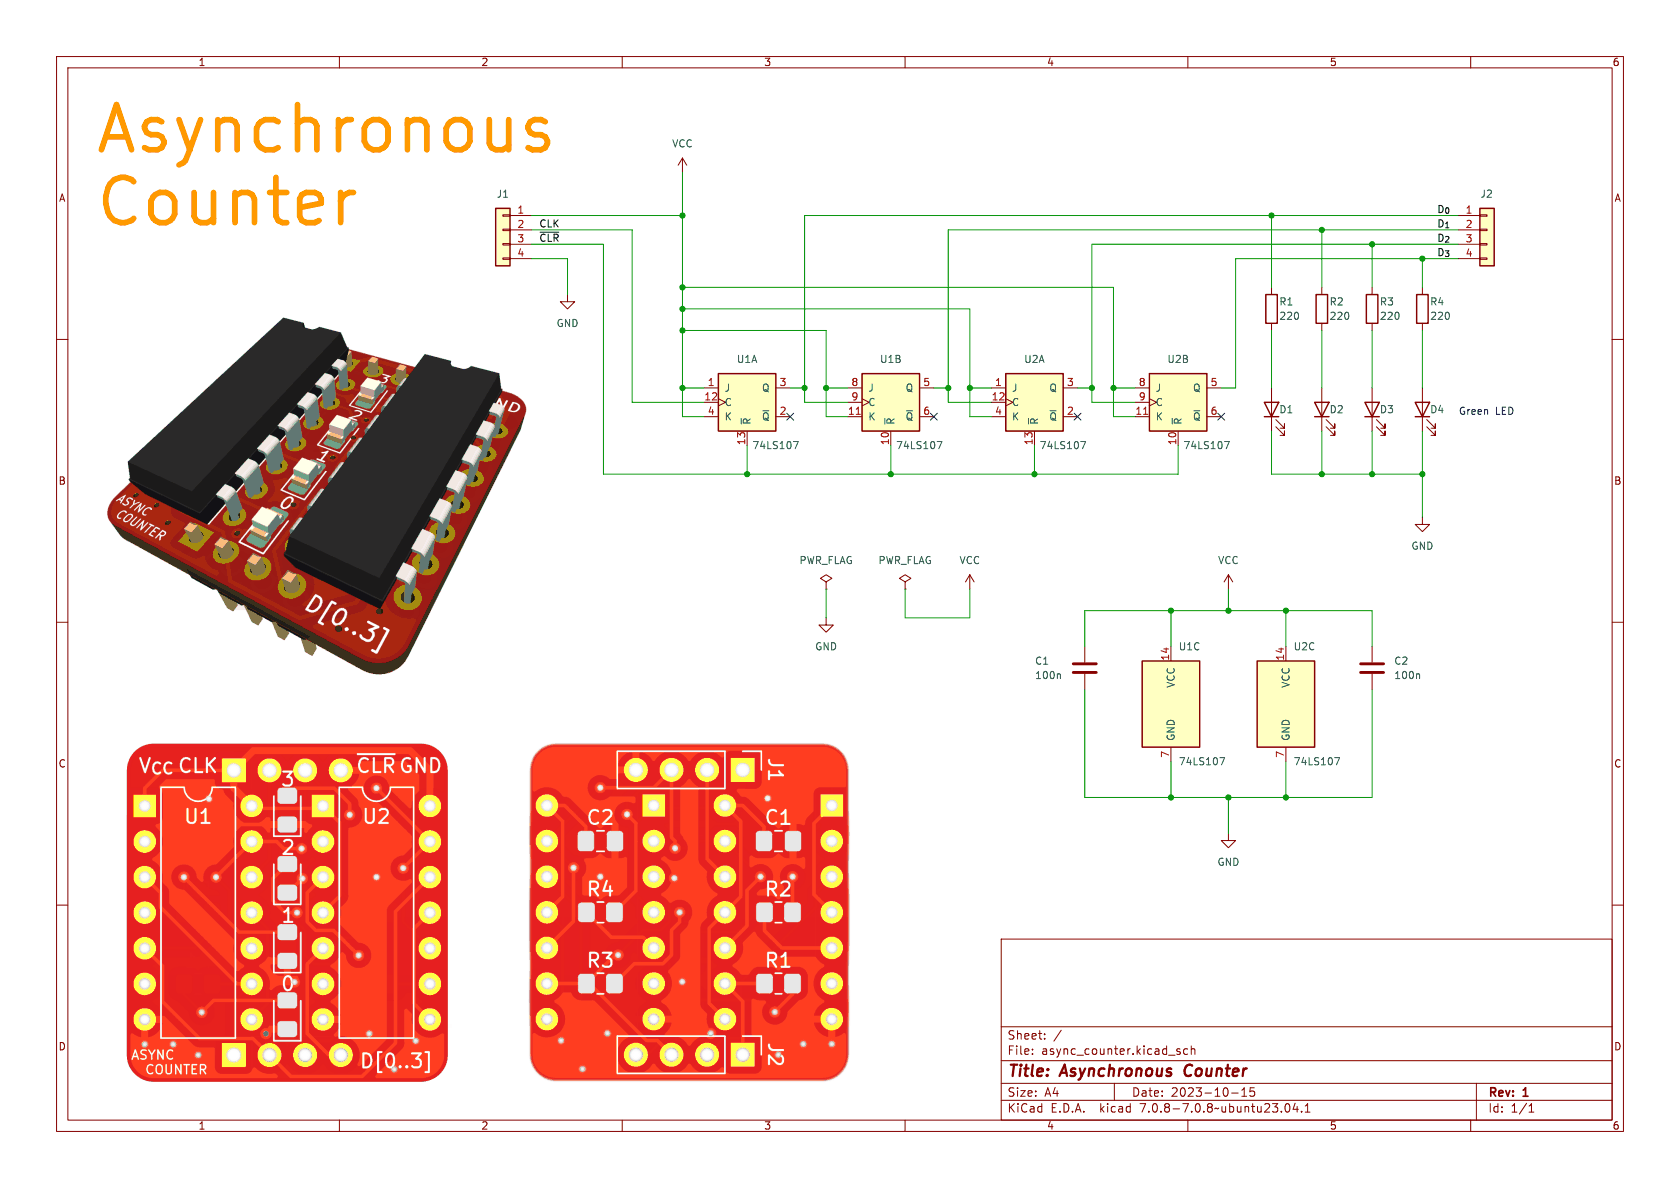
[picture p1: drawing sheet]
(kicad_sch (version 20230121) (generator eeschema)

 (paper "A4")

 (title_block
  (title "Asynchronous Counter")
  (date "2023-10-15")
  (rev "1"))

 (lib_symbols
  (symbol "74xx:74LS107" (pin_names (offset 1.016)) (in_bom yes) (on_board yes)
   (property "Reference" "U" (at -7.62 8.89 0) (effects (font (size 1.27 1.27))))
   (property "Value" "74LS107" (at -7.62 -8.89 0) (effects (font (size 1.27 1.27))))
   (property "Footprint" "" (at 0 0 0) (effects (font (size 1.27 1.27)) hide))
   (property "Datasheet" "http://www.ti.com/lit/gpn/sn74LS107" (at 0 0 0) (effects (font (size 1.27 1.27)) hide))
   (property "ki_locked" "" (at 0 0 0) (effects (font (size 1.27 1.27))))
   (symbol "74LS107_1_0"
    (pin input line (at -7.62 2.54 0) (length 2.54) (name "J" (effects (font (size 1.27 1.27)))) (number "1" (effects (font (size 1.27 1.27)))))
    (pin input clock (at -7.62 0 0) (length 2.54) (name "C" (effects (font (size 1.27 1.27)))) (number "12" (effects (font (size 1.27 1.27)))))
    (pin input line (at 0 -7.62 90) (length 2.54) (name "~{R}" (effects (font (size 1.27 1.27)))) (number "13" (effects (font (size 1.27 1.27)))))
    (pin output line (at 7.62 -2.54 180) (length 2.54) (name "~{Q}" (effects (font (size 1.27 1.27)))) (number "2" (effects (font (size 1.27 1.27)))))
    (pin output line (at 7.62 2.54 180) (length 2.54) (name "Q" (effects (font (size 1.27 1.27)))) (number "3" (effects (font (size 1.27 1.27)))))
    (pin input line (at -7.62 -2.54 0) (length 2.54) (name "K" (effects (font (size 1.27 1.27)))) (number "4" (effects (font (size 1.27 1.27))))))
   (symbol "74LS107_1_1"
    (rectangle (start -5.08 5.08) (end 5.08 -5.08) (stroke (width 0.254) (type default)) (fill (type background))))
   (symbol "74LS107_2_0"
    (pin input line (at 0 -7.62 90) (length 2.54) (name "~{R}" (effects (font (size 1.27 1.27)))) (number "10" (effects (font (size 1.27 1.27)))))
    (pin input line (at -7.62 -2.54 0) (length 2.54) (name "K" (effects (font (size 1.27 1.27)))) (number "11" (effects (font (size 1.27 1.27)))))
    (pin output line (at 7.62 2.54 180) (length 2.54) (name "Q" (effects (font (size 1.27 1.27)))) (number "5" (effects (font (size 1.27 1.27)))))
    (pin output line (at 7.62 -2.54 180) (length 2.54) (name "~{Q}" (effects (font (size 1.27 1.27)))) (number "6" (effects (font (size 1.27 1.27)))))
    (pin input line (at -7.62 2.54 0) (length 2.54) (name "J" (effects (font (size 1.27 1.27)))) (number "8" (effects (font (size 1.27 1.27)))))
    (pin input clock (at -7.62 0 0) (length 2.54) (name "C" (effects (font (size 1.27 1.27)))) (number "9" (effects (font (size 1.27 1.27))))))
   (symbol "74LS107_2_1"
    (rectangle (start -5.08 5.08) (end 5.08 -5.08) (stroke (width 0.254) (type default)) (fill (type background))))
   (symbol "74LS107_3_0"
    (pin power_in line (at 0 10.16 270) (length 2.54) (name "VCC" (effects (font (size 1.27 1.27)))) (number "14" (effects (font (size 1.27 1.27)))))
    (pin power_in line (at 0 -10.16 90) (length 2.54) (name "GND" (effects (font (size 1.27 1.27)))) (number "7" (effects (font (size 1.27 1.27))))))
   (symbol "74LS107_3_1"
    (rectangle (start -5.08 7.62) (end 5.08 -7.62) (stroke (width 0.254) (type default)) (fill (type background)))))
  (symbol "Connector_Generic:Conn_01x04" (pin_names (offset 1.016) hide) (in_bom yes) (on_board yes)
   (property "Reference" "J" (at 0 5.08 0) (effects (font (size 1.27 1.27))))
   (property "Value" "Conn_01x04" (at 0 -7.62 0) (effects (font (size 1.27 1.27))))
   (property "Footprint" "" (at 0 0 0) (effects (font (size 1.27 1.27)) hide))
   (property "Datasheet" "~" (at 0 0 0) (effects (font (size 1.27 1.27)) hide))
   (symbol "Conn_01x04_1_1"
    (rectangle (start -1.27 -4.953) (end 0 -5.207) (stroke (width 0.1524) (type default)) (fill (type none)))
    (rectangle (start -1.27 -2.413) (end 0 -2.667) (stroke (width 0.1524) (type default)) (fill (type none)))
    (rectangle (start -1.27 0.127) (end 0 -0.127) (stroke (width 0.1524) (type default)) (fill (type none)))
    (rectangle (start -1.27 2.667) (end 0 2.413) (stroke (width 0.1524) (type default)) (fill (type none)))
    (rectangle (start -1.27 3.81) (end 1.27 -6.35) (stroke (width 0.254) (type default)) (fill (type background)))
    (pin passive line (at -5.08 2.54 0) (length 3.81) (name "Pin_1" (effects (font (size 1.27 1.27)))) (number "1" (effects (font (size 1.27 1.27)))))
    (pin passive line (at -5.08 0 0) (length 3.81) (name "Pin_2" (effects (font (size 1.27 1.27)))) (number "2" (effects (font (size 1.27 1.27)))))
    (pin passive line (at -5.08 -2.54 0) (length 3.81) (name "Pin_3" (effects (font (size 1.27 1.27)))) (number "3" (effects (font (size 1.27 1.27)))))
    (pin passive line (at -5.08 -5.08 0) (length 3.81) (name "Pin_4" (effects (font (size 1.27 1.27)))) (number "4" (effects (font (size 1.27 1.27)))))))
  (symbol "Device:C" (pin_numbers hide) (pin_names (offset 0.254)) (in_bom yes) (on_board yes)
   (property "Reference" "C" (at 0.635 2.54 0) (effects (font (size 1.27 1.27)) (justify left)))
   (property "Value" "C" (at 0.635 -2.54 0) (effects (font (size 1.27 1.27)) (justify left)))
   (property "Footprint" "" (at 0.9652 -3.81 0) (effects (font (size 1.27 1.27)) hide))
   (property "Datasheet" "~" (at 0 0 0) (effects (font (size 1.27 1.27)) hide))
   (symbol "C_0_1"
    (polyline (pts (xy -2.032 -0.762) (xy 2.032 -0.762)) (stroke (width 0.508) (type default)) (fill (type none)))
    (polyline (pts (xy -2.032 0.762) (xy 2.032 0.762)) (stroke (width 0.508) (type default)) (fill (type none))))
   (symbol "C_1_1"
    (pin passive line (at 0 3.81 270) (length 2.794) (name "~" (effects (font (size 1.27 1.27)))) (number "1" (effects (font (size 1.27 1.27)))))
    (pin passive line (at 0 -3.81 90) (length 2.794) (name "~" (effects (font (size 1.27 1.27)))) (number "2" (effects (font (size 1.27 1.27)))))))
  (symbol "Device:LED" (pin_numbers hide) (pin_names (offset 1.016) hide) (in_bom yes) (on_board yes)
   (property "Reference" "D" (at 0 2.54 0) (effects (font (size 1.27 1.27))))
   (property "Value" "LED" (at 0 -2.54 0) (effects (font (size 1.27 1.27))))
   (property "Footprint" "" (at 0 0 0) (effects (font (size 1.27 1.27)) hide))
   (property "Datasheet" "~" (at 0 0 0) (effects (font (size 1.27 1.27)) hide))
   (symbol "LED_0_1"
    (polyline (pts (xy -1.27 -1.27) (xy -1.27 1.27)) (stroke (width 0.254) (type default)) (fill (type none)))
    (polyline (pts (xy -1.27 0) (xy 1.27 0)) (stroke (width 0) (type default)) (fill (type none)))
    (polyline (pts (xy 1.27 -1.27) (xy 1.27 1.27) (xy -1.27 0) (xy 1.27 -1.27)) (stroke (width 0.254) (type default)) (fill (type none)))
    (polyline (pts (xy -3.048 -0.762) (xy -4.572 -2.286) (xy -3.81 -2.286) (xy -4.572 -2.286) (xy -4.572 -1.524)) (stroke (width 0) (type default)) (fill (type none)))
    (polyline (pts (xy -1.778 -0.762) (xy -3.302 -2.286) (xy -2.54 -2.286) (xy -3.302 -2.286) (xy -3.302 -1.524)) (stroke (width 0) (type default)) (fill (type none))))
   (symbol "LED_1_1"
    (pin passive line (at -3.81 0 0) (length 2.54) (name "K" (effects (font (size 1.27 1.27)))) (number "1" (effects (font (size 1.27 1.27)))))
    (pin passive line (at 3.81 0 180) (length 2.54) (name "A" (effects (font (size 1.27 1.27)))) (number "2" (effects (font (size 1.27 1.27)))))))
  (symbol "Device:R" (pin_numbers hide) (pin_names (offset 0)) (in_bom yes) (on_board yes)
   (property "Reference" "R" (at 2.032 0 90) (effects (font (size 1.27 1.27))))
   (property "Value" "R" (at 0 0 90) (effects (font (size 1.27 1.27))))
   (property "Footprint" "" (at -1.778 0 90) (effects (font (size 1.27 1.27)) hide))
   (property "Datasheet" "~" (at 0 0 0) (effects (font (size 1.27 1.27)) hide))
   (symbol "R_0_1"
    (rectangle (start -1.016 -2.54) (end 1.016 2.54) (stroke (width 0.254) (type default)) (fill (type none))))
   (symbol "R_1_1"
    (pin passive line (at 0 3.81 270) (length 1.27) (name "~" (effects (font (size 1.27 1.27)))) (number "1" (effects (font (size 1.27 1.27)))))
    (pin passive line (at 0 -3.81 90) (length 1.27) (name "~" (effects (font (size 1.27 1.27)))) (number "2" (effects (font (size 1.27 1.27)))))))
  (symbol "power:GND" (power) (pin_names (offset 0)) (in_bom yes) (on_board yes)
   (property "Reference" "#PWR" (at 0 -6.35 0) (effects (font (size 1.27 1.27)) hide))
   (property "Value" "GND" (at 0 -3.81 0) (effects (font (size 1.27 1.27))))
   (property "Footprint" "" (at 0 0 0) (effects (font (size 1.27 1.27)) hide))
   (property "Datasheet" "" (at 0 0 0) (effects (font (size 1.27 1.27)) hide))
   (symbol "GND_0_1"
    (polyline (pts (xy 0 0) (xy 0 -1.27) (xy 1.27 -1.27) (xy 0 -2.54) (xy -1.27 -1.27) (xy 0 -1.27)) (stroke (width 0) (type default)) (fill (type none))))
   (symbol "GND_1_1"
    (pin power_in line (at 0 0 270) (length 0) hide (name "GND" (effects (font (size 1.27 1.27)))) (number "1" (effects (font (size 1.27 1.27)))))))
  (symbol "power:PWR_FLAG" (power) (pin_numbers hide) (pin_names (offset 0) hide) (in_bom yes) (on_board yes)
   (property "Reference" "#FLG" (at 0 1.905 0) (effects (font (size 1.27 1.27)) hide))
   (property "Value" "PWR_FLAG" (at 0 3.81 0) (effects (font (size 1.27 1.27))))
   (property "Footprint" "" (at 0 0 0) (effects (font (size 1.27 1.27)) hide))
   (property "Datasheet" "~" (at 0 0 0) (effects (font (size 1.27 1.27)) hide))
   (symbol "PWR_FLAG_0_0"
    (pin power_out line (at 0 0 90) (length 0) (name "pwr" (effects (font (size 1.27 1.27)))) (number "1" (effects (font (size 1.27 1.27))))))
   (symbol "PWR_FLAG_0_1"
    (polyline (pts (xy 0 0) (xy 0 1.27) (xy -1.016 1.905) (xy 0 2.54) (xy 1.016 1.905) (xy 0 1.27)) (stroke (width 0) (type default)) (fill (type none)))))
  (symbol "power:VCC" (power) (pin_names (offset 0)) (in_bom yes) (on_board yes)
   (property "Reference" "#PWR" (at 0 -3.81 0) (effects (font (size 1.27 1.27)) hide))
   (property "Value" "VCC" (at 0 3.81 0) (effects (font (size 1.27 1.27))))
   (property "Footprint" "" (at 0 0 0) (effects (font (size 1.27 1.27)) hide))
   (property "Datasheet" "" (at 0 0 0) (effects (font (size 1.27 1.27)) hide))
   (symbol "VCC_0_1"
    (polyline (pts (xy -0.762 1.27) (xy 0 2.54)) (stroke (width 0) (type default)) (fill (type none)))
    (polyline (pts (xy 0 0) (xy 0 2.54)) (stroke (width 0) (type default)) (fill (type none)))
    (polyline (pts (xy 0 2.54) (xy 0.762 1.27)) (stroke (width 0) (type default)) (fill (type none))))
   (symbol "VCC_1_1"
    (pin power_in line (at 0 0 90) (length 0) hide (name "VCC" (effects (font (size 1.27 1.27)))) (number "1" (effects (font (size 1.27 1.27))))))))

 (junction (at 157.48 83.82) (diameter 0) (color 0 0 0 0))
 (junction (at 171.45 68.58) (diameter 0) (color 0 0 0 0))
 (junction (at 242.57 83.82) (diameter 0) (color 0 0 0 0))
 (junction (at 217.17 107.95) (diameter 0) (color 0 0 0 0))
 (junction (at 120.65 38.1) (diameter 0) (color 0 0 0 0))
 (junction (at 251.46 83.82) (diameter 0) (color 0 0 0 0))
 (junction (at 120.65 54.61) (diameter 0) (color 0 0 0 0))
 (junction (at 167.64 68.58) (diameter 0) (color 0 0 0 0))
 (junction (at 142.24 68.58) (diameter 0) (color 0 0 0 0))
 (junction (at 233.68 40.64) (diameter 0) (color 0 0 0 0))
 (junction (at 132.08 83.82) (diameter 0) (color 0 0 0 0))
 (junction (at 251.46 45.72) (diameter 0) (color 0 0 0 0))
 (junction (at 207.01 140.97) (diameter 0) (color 0 0 0 0))
 (junction (at 242.57 43.18) (diameter 0) (color 0 0 0 0))
 (junction (at 120.65 50.8) (diameter 0) (color 0 0 0 0))
 (junction (at 120.65 58.42) (diameter 0) (color 0 0 0 0))
 (junction (at 196.85 68.58) (diameter 0) (color 0 0 0 0))
 (junction (at 182.88 83.82) (diameter 0) (color 0 0 0 0))
 (junction (at 207.01 107.95) (diameter 0) (color 0 0 0 0))
 (junction (at 146.05 68.58) (diameter 0) (color 0 0 0 0))
 (junction (at 193.04 68.58) (diameter 0) (color 0 0 0 0))
 (junction (at 217.17 140.97) (diameter 0) (color 0 0 0 0))
 (junction (at 227.33 107.95) (diameter 0) (color 0 0 0 0))
 (junction (at 120.65 68.58) (diameter 0) (color 0 0 0 0))
 (junction (at 227.33 140.97) (diameter 0) (color 0 0 0 0))
 (junction (at 224.79 38.1) (diameter 0) (color 0 0 0 0))
 (junction (at 233.68 83.82) (diameter 0) (color 0 0 0 0))

 (no_connect (at 215.9 73.66))
 (no_connect (at 165.1 73.66))
 (no_connect (at 139.7 73.66))
 (no_connect (at 190.5 73.66))

 (wire (pts (xy 146.05 73.66) (xy 146.05 68.58)) (stroke (width 0) (type default)))
 (wire (pts (xy 120.65 30.48) (xy 120.65 38.1)) (stroke (width 0) (type default)))
 (wire (pts (xy 146.05 58.42) (xy 146.05 68.58)) (stroke (width 0) (type default)))
 (wire (pts (xy 208.28 78.74) (xy 208.28 83.82)) (stroke (width 0) (type default)))
 (wire (pts (xy 242.57 58.42) (xy 242.57 68.58)) (stroke (width 0) (type default)))
 (wire (pts (xy 191.77 140.97) (xy 207.01 140.97)) (stroke (width 0) (type default)))
 (wire (pts (xy 120.65 58.42) (xy 146.05 58.42)) (stroke (width 0) (type default)))
 (wire (pts (xy 120.65 38.1) (xy 120.65 50.8)) (stroke (width 0) (type default)))
 (wire (pts (xy 217.17 107.95) (xy 227.33 107.95)) (stroke (width 0) (type default)))
 (wire (pts (xy 218.44 45.72) (xy 218.44 68.58)) (stroke (width 0) (type default)))
 (wire (pts (xy 167.64 71.12) (xy 175.26 71.12)) (stroke (width 0) (type default)))
 (wire (pts (xy 242.57 76.2) (xy 242.57 83.82)) (stroke (width 0) (type default)))
 (wire (pts (xy 217.17 140.97) (xy 217.17 147.32)) (stroke (width 0) (type default)))
 (wire (pts (xy 120.65 58.42) (xy 120.65 68.58)) (stroke (width 0) (type default)))
 (wire (pts (xy 120.65 50.8) (xy 120.65 54.61)) (stroke (width 0) (type default)))
 (wire (pts (xy 100.33 45.72) (xy 93.98 45.72)) (stroke (width 0) (type default)))
 (wire (pts (xy 233.68 76.2) (xy 233.68 83.82)) (stroke (width 0) (type default)))
 (wire (pts (xy 251.46 58.42) (xy 251.46 68.58)) (stroke (width 0) (type default)))
 (wire (pts (xy 207.01 140.97) (xy 217.17 140.97)) (stroke (width 0) (type default)))
 (wire (pts (xy 200.66 73.66) (xy 196.85 73.66)) (stroke (width 0) (type default)))
 (wire (pts (xy 218.44 45.72) (xy 251.46 45.72)) (stroke (width 0) (type default)))
 (wire (pts (xy 160.02 104.14) (xy 160.02 109.22)) (stroke (width 0) (type default)))
 (wire (pts (xy 157.48 83.82) (xy 157.48 78.74)) (stroke (width 0) (type default)))
 (wire (pts (xy 207.01 114.3) (xy 207.01 107.95)) (stroke (width 0) (type default)))
 (wire (pts (xy 142.24 71.12) (xy 149.86 71.12)) (stroke (width 0) (type default)))
 (wire (pts (xy 93.98 43.18) (xy 106.68 43.18)) (stroke (width 0) (type default)))
 (wire (pts (xy 132.08 83.82) (xy 132.08 78.74)) (stroke (width 0) (type default)))
 (wire (pts (xy 120.65 73.66) (xy 120.65 68.58)) (stroke (width 0) (type default)))
 (wire (pts (xy 171.45 109.22) (xy 171.45 104.14)) (stroke (width 0) (type default)))
 (wire (pts (xy 193.04 68.58) (xy 193.04 71.12)) (stroke (width 0) (type default)))
 (wire (pts (xy 191.77 121.92) (xy 191.77 140.97)) (stroke (width 0) (type default)))
 (wire (pts (xy 124.46 73.66) (xy 120.65 73.66)) (stroke (width 0) (type default)))
 (wire (pts (xy 224.79 76.2) (xy 224.79 83.82)) (stroke (width 0) (type default)))
 (wire (pts (xy 224.79 38.1) (xy 257.81 38.1)) (stroke (width 0) (type default)))
 (wire (pts (xy 193.04 43.18) (xy 193.04 68.58)) (stroke (width 0) (type default)))
 (wire (pts (xy 217.17 140.97) (xy 227.33 140.97)) (stroke (width 0) (type default)))
 (wire (pts (xy 207.01 134.62) (xy 207.01 140.97)) (stroke (width 0) (type default)))
 (wire (pts (xy 196.85 73.66) (xy 196.85 68.58)) (stroke (width 0) (type default)))
 (wire (pts (xy 208.28 83.82) (xy 182.88 83.82)) (stroke (width 0) (type default)))
 (wire (pts (xy 139.7 68.58) (xy 142.24 68.58)) (stroke (width 0) (type default)))
 (wire (pts (xy 215.9 68.58) (xy 218.44 68.58)) (stroke (width 0) (type default)))
 (wire (pts (xy 233.68 83.82) (xy 242.57 83.82)) (stroke (width 0) (type default)))
 (wire (pts (xy 251.46 45.72) (xy 251.46 50.8)) (stroke (width 0) (type default)))
 (wire (pts (xy 191.77 114.3) (xy 191.77 107.95)) (stroke (width 0) (type default)))
 (wire (pts (xy 224.79 83.82) (xy 233.68 83.82)) (stroke (width 0) (type default)))
 (wire (pts (xy 175.26 73.66) (xy 171.45 73.66)) (stroke (width 0) (type default)))
 (wire (pts (xy 124.46 68.58) (xy 120.65 68.58)) (stroke (width 0) (type default)))
 (wire (pts (xy 191.77 107.95) (xy 207.01 107.95)) (stroke (width 0) (type default)))
 (wire (pts (xy 160.02 109.22) (xy 171.45 109.22)) (stroke (width 0) (type default)))
 (wire (pts (xy 167.64 68.58) (xy 167.64 71.12)) (stroke (width 0) (type default)))
 (wire (pts (xy 233.68 58.42) (xy 233.68 68.58)) (stroke (width 0) (type default)))
 (wire (pts (xy 120.65 54.61) (xy 120.65 58.42)) (stroke (width 0) (type default)))
 (wire (pts (xy 251.46 45.72) (xy 257.81 45.72)) (stroke (width 0) (type default)))
 (wire (pts (xy 227.33 140.97) (xy 242.57 140.97)) (stroke (width 0) (type default)))
 (wire (pts (xy 142.24 68.58) (xy 142.24 71.12)) (stroke (width 0) (type default)))
 (wire (pts (xy 149.86 73.66) (xy 146.05 73.66)) (stroke (width 0) (type default)))
 (wire (pts (xy 242.57 43.18) (xy 257.81 43.18)) (stroke (width 0) (type default)))
 (wire (pts (xy 167.64 40.64) (xy 233.68 40.64)) (stroke (width 0) (type default)))
 (wire (pts (xy 251.46 76.2) (xy 251.46 83.82)) (stroke (width 0) (type default)))
 (wire (pts (xy 233.68 40.64) (xy 257.81 40.64)) (stroke (width 0) (type default)))
 (wire (pts (xy 171.45 68.58) (xy 175.26 68.58)) (stroke (width 0) (type default)))
 (wire (pts (xy 165.1 68.58) (xy 167.64 68.58)) (stroke (width 0) (type default)))
 (wire (pts (xy 196.85 50.8) (xy 120.65 50.8)) (stroke (width 0) (type default)))
 (wire (pts (xy 182.88 83.82) (xy 157.48 83.82)) (stroke (width 0) (type default)))
 (wire (pts (xy 93.98 40.64) (xy 111.76 40.64)) (stroke (width 0) (type default)))
 (wire (pts (xy 171.45 54.61) (xy 120.65 54.61)) (stroke (width 0) (type default)))
 (wire (pts (xy 193.04 71.12) (xy 200.66 71.12)) (stroke (width 0) (type default)))
 (wire (pts (xy 100.33 52.07) (xy 100.33 45.72)) (stroke (width 0) (type default)))
 (wire (pts (xy 142.24 38.1) (xy 224.79 38.1)) (stroke (width 0) (type default)))
 (wire (pts (xy 190.5 68.58) (xy 193.04 68.58)) (stroke (width 0) (type default)))
 (wire (pts (xy 224.79 58.42) (xy 224.79 68.58)) (stroke (width 0) (type default)))
 (wire (pts (xy 124.46 71.12) (xy 111.76 71.12)) (stroke (width 0) (type default)))
 (wire (pts (xy 132.08 83.82) (xy 157.48 83.82)) (stroke (width 0) (type default)))
 (wire (pts (xy 207.01 107.95) (xy 217.17 107.95)) (stroke (width 0) (type default)))
 (wire (pts (xy 106.68 43.18) (xy 106.68 83.82)) (stroke (width 0) (type default)))
 (wire (pts (xy 242.57 83.82) (xy 251.46 83.82)) (stroke (width 0) (type default)))
 (wire (pts (xy 171.45 54.61) (xy 171.45 68.58)) (stroke (width 0) (type default)))
 (wire (pts (xy 146.05 104.14) (xy 146.05 109.22)) (stroke (width 0) (type default)))
 (wire (pts (xy 196.85 50.8) (xy 196.85 68.58)) (stroke (width 0) (type default)))
 (wire (pts (xy 227.33 140.97) (xy 227.33 134.62)) (stroke (width 0) (type default)))
 (wire (pts (xy 167.64 40.64) (xy 167.64 68.58)) (stroke (width 0) (type default)))
 (wire (pts (xy 217.17 104.14) (xy 217.17 107.95)) (stroke (width 0) (type default)))
 (wire (pts (xy 146.05 68.58) (xy 149.86 68.58)) (stroke (width 0) (type default)))
 (wire (pts (xy 200.66 68.58) (xy 196.85 68.58)) (stroke (width 0) (type default)))
 (wire (pts (xy 182.88 78.74) (xy 182.88 83.82)) (stroke (width 0) (type default)))
 (wire (pts (xy 111.76 71.12) (xy 111.76 40.64)) (stroke (width 0) (type default)))
 (wire (pts (xy 227.33 107.95) (xy 227.33 114.3)) (stroke (width 0) (type default)))
 (wire (pts (xy 171.45 73.66) (xy 171.45 68.58)) (stroke (width 0) (type default)))
 (wire (pts (xy 242.57 140.97) (xy 242.57 121.92)) (stroke (width 0) (type default)))
 (wire (pts (xy 251.46 83.82) (xy 251.46 91.44)) (stroke (width 0) (type default)))
 (wire (pts (xy 242.57 114.3) (xy 242.57 107.95)) (stroke (width 0) (type default)))
 (wire (pts (xy 193.04 43.18) (xy 242.57 43.18)) (stroke (width 0) (type default)))
 (wire (pts (xy 142.24 38.1) (xy 142.24 68.58)) (stroke (width 0) (type default)))
 (wire (pts (xy 93.98 38.1) (xy 120.65 38.1)) (stroke (width 0) (type default)))
 (wire (pts (xy 106.68 83.82) (xy 132.08 83.82)) (stroke (width 0) (type default)))
 (wire (pts (xy 233.68 40.64) (xy 233.68 50.8)) (stroke (width 0) (type default)))
 (wire (pts (xy 242.57 107.95) (xy 227.33 107.95)) (stroke (width 0) (type default)))
 (wire (pts (xy 224.79 38.1) (xy 224.79 50.8)) (stroke (width 0) (type default)))
 (wire (pts (xy 242.57 43.18) (xy 242.57 50.8)) (stroke (width 0) (type default)))

 (image (at 55.88 87.63) (scale 0.881831)
  (data))
 (image (at 50.8 161.29) (scale 0.760563)
  (data))
 (image (at 121.92 161.29) (scale 0.760563)
  (data))

 (text "Green LED" (at 257.81 73.66 0) (effects (font (size 1.27 1.27)) (justify left bottom)))
 (text "Asynchronous\nCounter" (at 16.51 40.64 0) (effects (font (face "KiCad Font") (size 8 8) (thickness 1) bold (color 255 153 0 1)) (justify left bottom)))

 (label "D_{2}" (at 254 43.18 0) (fields_autoplaced) (effects (font (size 1.27 1.27)) (justify left bottom)))
 (label "D_{1}" (at 254 40.64 0) (fields_autoplaced) (effects (font (size 1.27 1.27)) (justify left bottom)))
 (label "D_{3}" (at 254 45.72 0) (fields_autoplaced) (effects (font (size 1.27 1.27)) (justify left bottom)))
 (label "D_{0}" (at 254 38.1 0) (fields_autoplaced) (effects (font (size 1.27 1.27)) (justify left bottom)))
 (label "CLK" (at 95.25 40.64 0) (fields_autoplaced) (effects (font (size 1.27 1.27)) (justify left bottom)))
 (label "~{CLR}" (at 95.25 43.18 0) (fields_autoplaced) (effects (font (size 1.27 1.27)) (justify left bottom)))

 (symbol (lib_id "power:VCC") (at 217.17 104.14 0) (unit 1) (in_bom yes) (on_board yes) (dnp no) (fields_autoplaced)
  (property "Reference" "#PWR05" (at 217.17 107.95 0) (effects (font (size 1.27 1.27)) hide))
  (property "Value" "VCC" (at 217.17 99.06 0) (effects (font (size 1.27 1.27))))
  (property "Footprint" "" (at 217.17 104.14 0) (effects (font (size 1.27 1.27)) hide))
  (property "Datasheet" "" (at 217.17 104.14 0) (effects (font (size 1.27 1.27)) hide)) (pin "1"))

 (symbol (lib_id "Device:LED") (at 242.57 72.39 90) (unit 1) (in_bom yes) (on_board yes) (dnp no)
  (property "Reference" "D3" (at 243.84 72.39 90) (effects (font (size 1.27 1.27)) (justify right)))
  (property "Value" "LED" (at 246.38 75.2475 90) (effects (font (size 1.27 1.27)) (justify right) hide))
  (property "Footprint" "LED_SMD:LED_0805_2012Metric_Pad1.15x1.40mm_HandSolder" (at 242.57 72.39 0) (effects (font (size 1.27 1.27)) hide))
  (property "Datasheet" "~" (at 242.57 72.39 0) (effects (font (size 1.27 1.27)) hide)) (pin "1") (pin "2"))

 (symbol (lib_id "74xx:74LS107") (at 227.33 124.46 0) (unit 3) (in_bom yes) (on_board yes) (dnp no)
  (property "Reference" "U2" (at 228.6 114.3 0) (effects (font (size 1.27 1.27)) (justify left)))
  (property "Value" "74LS107" (at 228.6 134.62 0) (effects (font (size 1.27 1.27)) (justify left)))
  (property "Footprint" "Package_DIP:DIP-14_W7.62mm" (at 227.33 124.46 0) (effects (font (size 1.27 1.27)) hide))
  (property "Datasheet" "http://www.ti.com/lit/gpn/sn74LS107" (at 227.33 124.46 0) (effects (font (size 1.27 1.27)) hide)) (pin "1") (pin "12") (pin "13") (pin "2") (pin "3") (pin "4") (pin "10") (pin "11") (pin "5") (pin "6") (pin "8") (pin "9") (pin "14") (pin "7"))

 (symbol (lib_id "Device:R") (at 233.68 54.61 0) (unit 1) (in_bom yes) (on_board yes) (dnp no)
  (property "Reference" "R2" (at 234.95 53.34 0) (effects (font (size 1.27 1.27)) (justify left)))
  (property "Value" "220" (at 234.95 55.88 0) (effects (font (size 1.27 1.27)) (justify left)))
  (property "Footprint" "Resistor_SMD:R_0805_2012Metric_Pad1.20x1.40mm_HandSolder" (at 231.902 54.61 90) (effects (font (size 1.27 1.27)) hide))
  (property "Datasheet" "~" (at 233.68 54.61 0) (effects (font (size 1.27 1.27)) hide)) (pin "1") (pin "2"))

 (symbol (lib_id "74xx:74LS107") (at 208.28 71.12 0) (unit 2) (in_bom yes) (on_board yes) (dnp no)
  (property "Reference" "U2" (at 208.28 63.5 0) (effects (font (size 1.27 1.27))))
  (property "Value" "74LS107" (at 213.36 78.74 0) (effects (font (size 1.27 1.27))))
  (property "Footprint" "Package_DIP:DIP-14_W7.62mm" (at 208.28 71.12 0) (effects (font (size 1.27 1.27)) hide))
  (property "Datasheet" "http://www.ti.com/lit/gpn/sn74LS107" (at 208.28 71.12 0) (effects (font (size 1.27 1.27)) hide)) (pin "1") (pin "12") (pin "13") (pin "2") (pin "3") (pin "4") (pin "10") (pin "11") (pin "5") (pin "6") (pin "8") (pin "9") (pin "14") (pin "7"))

 (symbol (lib_id "Device:R") (at 242.57 54.61 0) (unit 1) (in_bom yes) (on_board yes) (dnp no)
  (property "Reference" "R3" (at 243.84 53.34 0) (effects (font (size 1.27 1.27)) (justify left)))
  (property "Value" "220" (at 243.84 55.88 0) (effects (font (size 1.27 1.27)) (justify left)))
  (property "Footprint" "Resistor_SMD:R_0805_2012Metric_Pad1.20x1.40mm_HandSolder" (at 240.792 54.61 90) (effects (font (size 1.27 1.27)) hide))
  (property "Datasheet" "~" (at 242.57 54.61 0) (effects (font (size 1.27 1.27)) hide)) (pin "1") (pin "2"))

 (symbol (lib_id "power:VCC") (at 171.45 104.14 0) (unit 1) (in_bom yes) (on_board yes) (dnp no) (fields_autoplaced)
  (property "Reference" "#PWR04" (at 171.45 107.95 0) (effects (font (size 1.27 1.27)) hide))
  (property "Value" "VCC" (at 171.45 99.06 0) (effects (font (size 1.27 1.27))))
  (property "Footprint" "" (at 171.45 104.14 0) (effects (font (size 1.27 1.27)) hide))
  (property "Datasheet" "" (at 171.45 104.14 0) (effects (font (size 1.27 1.27)) hide)) (pin "1"))

 (symbol (lib_id "power:GND") (at 100.33 52.07 0) (unit 1) (in_bom yes) (on_board yes) (dnp no) (fields_autoplaced)
  (property "Reference" "#PWR01" (at 100.33 58.42 0) (effects (font (size 1.27 1.27)) hide))
  (property "Value" "GND" (at 100.33 57.15 0) (effects (font (size 1.27 1.27))))
  (property "Footprint" "" (at 100.33 52.07 0) (effects (font (size 1.27 1.27)) hide))
  (property "Datasheet" "" (at 100.33 52.07 0) (effects (font (size 1.27 1.27)) hide)) (pin "1"))

 (symbol (lib_id "power:GND") (at 217.17 147.32 0) (unit 1) (in_bom yes) (on_board yes) (dnp no) (fields_autoplaced)
  (property "Reference" "#PWR06" (at 217.17 153.67 0) (effects (font (size 1.27 1.27)) hide))
  (property "Value" "GND" (at 217.17 152.4 0) (effects (font (size 1.27 1.27))))
  (property "Footprint" "" (at 217.17 147.32 0) (effects (font (size 1.27 1.27)) hide))
  (property "Datasheet" "" (at 217.17 147.32 0) (effects (font (size 1.27 1.27)) hide)) (pin "1"))

 (symbol (lib_id "74xx:74LS107") (at 157.48 71.12 0) (unit 2) (in_bom yes) (on_board yes) (dnp no)
  (property "Reference" "U1" (at 157.48 63.5 0) (effects (font (size 1.27 1.27))))
  (property "Value" "74LS107" (at 162.56 78.74 0) (effects (font (size 1.27 1.27))))
  (property "Footprint" "Package_DIP:DIP-14_W7.62mm" (at 157.48 71.12 0) (effects (font (size 1.27 1.27)) hide))
  (property "Datasheet" "http://www.ti.com/lit/gpn/sn74LS107" (at 157.48 71.12 0) (effects (font (size 1.27 1.27)) hide)) (pin "1") (pin "12") (pin "13") (pin "2") (pin "3") (pin "4") (pin "10") (pin "11") (pin "5") (pin "6") (pin "8") (pin "9") (pin "14") (pin "7"))

 (symbol (lib_id "Device:LED") (at 251.46 72.39 90) (unit 1) (in_bom yes) (on_board yes) (dnp no)
  (property "Reference" "D4" (at 252.73 72.39 90) (effects (font (size 1.27 1.27)) (justify right)))
  (property "Value" "LED" (at 255.27 75.2475 90) (effects (font (size 1.27 1.27)) (justify right) hide))
  (property "Footprint" "LED_SMD:LED_0805_2012Metric_Pad1.15x1.40mm_HandSolder" (at 251.46 72.39 0) (effects (font (size 1.27 1.27)) hide))
  (property "Datasheet" "~" (at 251.46 72.39 0) (effects (font (size 1.27 1.27)) hide)) (pin "1") (pin "2"))

 (symbol (lib_id "Device:LED") (at 224.79 72.39 90) (unit 1) (in_bom yes) (on_board yes) (dnp no)
  (property "Reference" "D1" (at 226.06 72.39 90) (effects (font (size 1.27 1.27)) (justify right)))
  (property "Value" "LED" (at 228.6 75.2475 90) (effects (font (size 1.27 1.27)) (justify right) hide))
  (property "Footprint" "LED_SMD:LED_0805_2012Metric_Pad1.15x1.40mm_HandSolder" (at 224.79 72.39 0) (effects (font (size 1.27 1.27)) hide))
  (property "Datasheet" "~" (at 224.79 72.39 0) (effects (font (size 1.27 1.27)) hide)) (pin "1") (pin "2"))

 (symbol (lib_id "power:PWR_FLAG") (at 160.02 104.14 0) (unit 1) (in_bom yes) (on_board yes) (dnp no) (fields_autoplaced)
  (property "Reference" "#FLG02" (at 160.02 102.235 0) (effects (font (size 1.27 1.27)) hide))
  (property "Value" "PWR_FLAG" (at 160.02 99.06 0) (effects (font (size 1.27 1.27))))
  (property "Footprint" "" (at 160.02 104.14 0) (effects (font (size 1.27 1.27)) hide))
  (property "Datasheet" "~" (at 160.02 104.14 0) (effects (font (size 1.27 1.27)) hide)) (pin "1"))

 (symbol (lib_id "power:GND") (at 146.05 109.22 0) (unit 1) (in_bom yes) (on_board yes) (dnp no) (fields_autoplaced)
  (property "Reference" "#PWR03" (at 146.05 115.57 0) (effects (font (size 1.27 1.27)) hide))
  (property "Value" "GND" (at 146.05 114.3 0) (effects (font (size 1.27 1.27))))
  (property "Footprint" "" (at 146.05 109.22 0) (effects (font (size 1.27 1.27)) hide))
  (property "Datasheet" "" (at 146.05 109.22 0) (effects (font (size 1.27 1.27)) hide)) (pin "1"))

 (symbol (lib_id "Device:LED") (at 233.68 72.39 90) (unit 1) (in_bom yes) (on_board yes) (dnp no)
  (property "Reference" "D2" (at 234.95 72.39 90) (effects (font (size 1.27 1.27)) (justify right)))
  (property "Value" "LED" (at 237.49 75.2475 90) (effects (font (size 1.27 1.27)) (justify right) hide))
  (property "Footprint" "LED_SMD:LED_0805_2012Metric_Pad1.15x1.40mm_HandSolder" (at 233.68 72.39 0) (effects (font (size 1.27 1.27)) hide))
  (property "Datasheet" "~" (at 233.68 72.39 0) (effects (font (size 1.27 1.27)) hide)) (pin "1") (pin "2"))

 (symbol (lib_id "Device:R") (at 251.46 54.61 0) (unit 1) (in_bom yes) (on_board yes) (dnp no)
  (property "Reference" "R4" (at 252.73 53.34 0) (effects (font (size 1.27 1.27)) (justify left)))
  (property "Value" "220" (at 252.73 55.88 0) (effects (font (size 1.27 1.27)) (justify left)))
  (property "Footprint" "Resistor_SMD:R_0805_2012Metric_Pad1.20x1.40mm_HandSolder" (at 249.682 54.61 90) (effects (font (size 1.27 1.27)) hide))
  (property "Datasheet" "~" (at 251.46 54.61 0) (effects (font (size 1.27 1.27)) hide)) (pin "1") (pin "2"))

 (symbol (lib_id "power:VCC") (at 120.65 30.48 0) (unit 1) (in_bom yes) (on_board yes) (dnp no) (fields_autoplaced)
  (property "Reference" "#PWR02" (at 120.65 34.29 0) (effects (font (size 1.27 1.27)) hide))
  (property "Value" "VCC" (at 120.65 25.4 0) (effects (font (size 1.27 1.27))))
  (property "Footprint" "" (at 120.65 30.48 0) (effects (font (size 1.27 1.27)) hide))
  (property "Datasheet" "" (at 120.65 30.48 0) (effects (font (size 1.27 1.27)) hide)) (pin "1"))

 (symbol (lib_id "Connector_Generic:Conn_01x04") (at 88.9 40.64 0) (mirror y) (unit 1) (in_bom yes) (on_board yes) (dnp no)
  (property "Reference" "J1" (at 88.9 34.29 0) (effects (font (size 1.27 1.27))))
  (property "Value" "Conn_01x04" (at 88.9 49.53 0) (effects (font (size 1.27 1.27)) hide))
  (property "Footprint" "Connector_PinHeader_2.54mm:PinHeader_1x04_P2.54mm_Vertical" (at 88.9 40.64 0) (effects (font (size 1.27 1.27)) hide))
  (property "Datasheet" "~" (at 88.9 40.64 0) (effects (font (size 1.27 1.27)) hide)) (pin "1") (pin "2") (pin "3") (pin "4"))

 (symbol (lib_id "74xx:74LS107") (at 132.08 71.12 0) (unit 1) (in_bom yes) (on_board yes) (dnp no)
  (property "Reference" "U1" (at 132.08 63.5 0) (effects (font (size 1.27 1.27))))
  (property "Value" "74LS107" (at 137.16 78.74 0) (effects (font (size 1.27 1.27))))
  (property "Footprint" "Package_DIP:DIP-14_W7.62mm" (at 132.08 71.12 0) (effects (font (size 1.27 1.27)) hide))
  (property "Datasheet" "http://www.ti.com/lit/gpn/sn74LS107" (at 132.08 71.12 0) (effects (font (size 1.27 1.27)) hide)) (pin "1") (pin "12") (pin "13") (pin "2") (pin "3") (pin "4") (pin "10") (pin "11") (pin "5") (pin "6") (pin "8") (pin "9") (pin "14") (pin "7"))

 (symbol (lib_id "74xx:74LS107") (at 207.01 124.46 0) (unit 3) (in_bom yes) (on_board yes) (dnp no)
  (property "Reference" "U1" (at 208.28 114.3 0) (effects (font (size 1.27 1.27)) (justify left)))
  (property "Value" "74LS107" (at 208.28 134.62 0) (effects (font (size 1.27 1.27)) (justify left)))
  (property "Footprint" "Package_DIP:DIP-14_W7.62mm" (at 207.01 124.46 0) (effects (font (size 1.27 1.27)) hide))
  (property "Datasheet" "http://www.ti.com/lit/gpn/sn74LS107" (at 207.01 124.46 0) (effects (font (size 1.27 1.27)) hide)) (pin "1") (pin "12") (pin "13") (pin "2") (pin "3") (pin "4") (pin "10") (pin "11") (pin "5") (pin "6") (pin "8") (pin "9") (pin "14") (pin "7"))

 (symbol (lib_id "power:PWR_FLAG") (at 146.05 104.14 0) (unit 1) (in_bom yes) (on_board yes) (dnp no) (fields_autoplaced)
  (property "Reference" "#FLG01" (at 146.05 102.235 0) (effects (font (size 1.27 1.27)) hide))
  (property "Value" "PWR_FLAG" (at 146.05 99.06 0) (effects (font (size 1.27 1.27))))
  (property "Footprint" "" (at 146.05 104.14 0) (effects (font (size 1.27 1.27)) hide))
  (property "Datasheet" "~" (at 146.05 104.14 0) (effects (font (size 1.27 1.27)) hide)) (pin "1"))

 (symbol (lib_id "Connector_Generic:Conn_01x04") (at 262.89 40.64 0) (unit 1) (in_bom yes) (on_board yes) (dnp no)
  (property "Reference" "J2" (at 261.62 34.29 0) (effects (font (size 1.27 1.27)) (justify left)))
  (property "Value" "Conn_01x04" (at 265.43 43.18 0) (effects (font (size 1.27 1.27)) (justify left) hide))
  (property "Footprint" "Connector_PinHeader_2.54mm:PinHeader_1x04_P2.54mm_Vertical" (at 262.89 40.64 0) (effects (font (size 1.27 1.27)) hide))
  (property "Datasheet" "~" (at 262.89 40.64 0) (effects (font (size 1.27 1.27)) hide)) (pin "1") (pin "2") (pin "3") (pin "4"))

 (symbol (lib_id "74xx:74LS107") (at 182.88 71.12 0) (unit 1) (in_bom yes) (on_board yes) (dnp no)
  (property "Reference" "U2" (at 182.88 63.5 0) (effects (font (size 1.27 1.27))))
  (property "Value" "74LS107" (at 187.96 78.74 0) (effects (font (size 1.27 1.27))))
  (property "Footprint" "Package_DIP:DIP-14_W7.62mm" (at 182.88 71.12 0) (effects (font (size 1.27 1.27)) hide))
  (property "Datasheet" "http://www.ti.com/lit/gpn/sn74LS107" (at 182.88 71.12 0) (effects (font (size 1.27 1.27)) hide)) (pin "1") (pin "12") (pin "13") (pin "2") (pin "3") (pin "4") (pin "10") (pin "11") (pin "5") (pin "6") (pin "8") (pin "9") (pin "14") (pin "7"))

 (symbol (lib_id "power:GND") (at 251.46 91.44 0) (unit 1) (in_bom yes) (on_board yes) (dnp no) (fields_autoplaced)
  (property "Reference" "#PWR07" (at 251.46 97.79 0) (effects (font (size 1.27 1.27)) hide))
  (property "Value" "GND" (at 251.46 96.52 0) (effects (font (size 1.27 1.27))))
  (property "Footprint" "" (at 251.46 91.44 0) (effects (font (size 1.27 1.27)) hide))
  (property "Datasheet" "" (at 251.46 91.44 0) (effects (font (size 1.27 1.27)) hide)) (pin "1"))

 (symbol (lib_id "Device:R") (at 224.79 54.61 0) (unit 1) (in_bom yes) (on_board yes) (dnp no)
  (property "Reference" "R1" (at 226.06 53.34 0) (effects (font (size 1.27 1.27)) (justify left)))
  (property "Value" "220" (at 226.06 55.88 0) (effects (font (size 1.27 1.27)) (justify left)))
  (property "Footprint" "Resistor_SMD:R_0805_2012Metric_Pad1.20x1.40mm_HandSolder" (at 223.012 54.61 90) (effects (font (size 1.27 1.27)) hide))
  (property "Datasheet" "~" (at 224.79 54.61 0) (effects (font (size 1.27 1.27)) hide)) (pin "1") (pin "2"))

 (symbol (lib_id "Device:C") (at 191.77 118.11 0) (unit 1) (in_bom yes) (on_board yes) (dnp no)
  (property "Reference" "C1" (at 182.88 116.84 0) (effects (font (size 1.27 1.27)) (justify left)))
  (property "Value" "100n" (at 182.88 119.38 0) (effects (font (size 1.27 1.27)) (justify left)))
  (property "Footprint" "Capacitor_SMD:C_0805_2012Metric_Pad1.18x1.45mm_HandSolder" (at 192.7352 121.92 0) (effects (font (size 1.27 1.27)) hide))
  (property "Datasheet" "~" (at 191.77 118.11 0) (effects (font (size 1.27 1.27)) hide)) (pin "1") (pin "2"))

 (symbol (lib_id "Device:C") (at 242.57 118.11 0) (unit 1) (in_bom yes) (on_board yes) (dnp no) (fields_autoplaced)
  (property "Reference" "C2" (at 246.38 116.84 0) (effects (font (size 1.27 1.27)) (justify left)))
  (property "Value" "100n" (at 246.38 119.38 0) (effects (font (size 1.27 1.27)) (justify left)))
  (property "Footprint" "Capacitor_SMD:C_0805_2012Metric_Pad1.18x1.45mm_HandSolder" (at 243.5352 121.92 0) (effects (font (size 1.27 1.27)) hide))
  (property "Datasheet" "~" (at 242.57 118.11 0) (effects (font (size 1.27 1.27)) hide)) (pin "1") (pin "2"))

 (sheet_instances (path "" (page "1"))))
